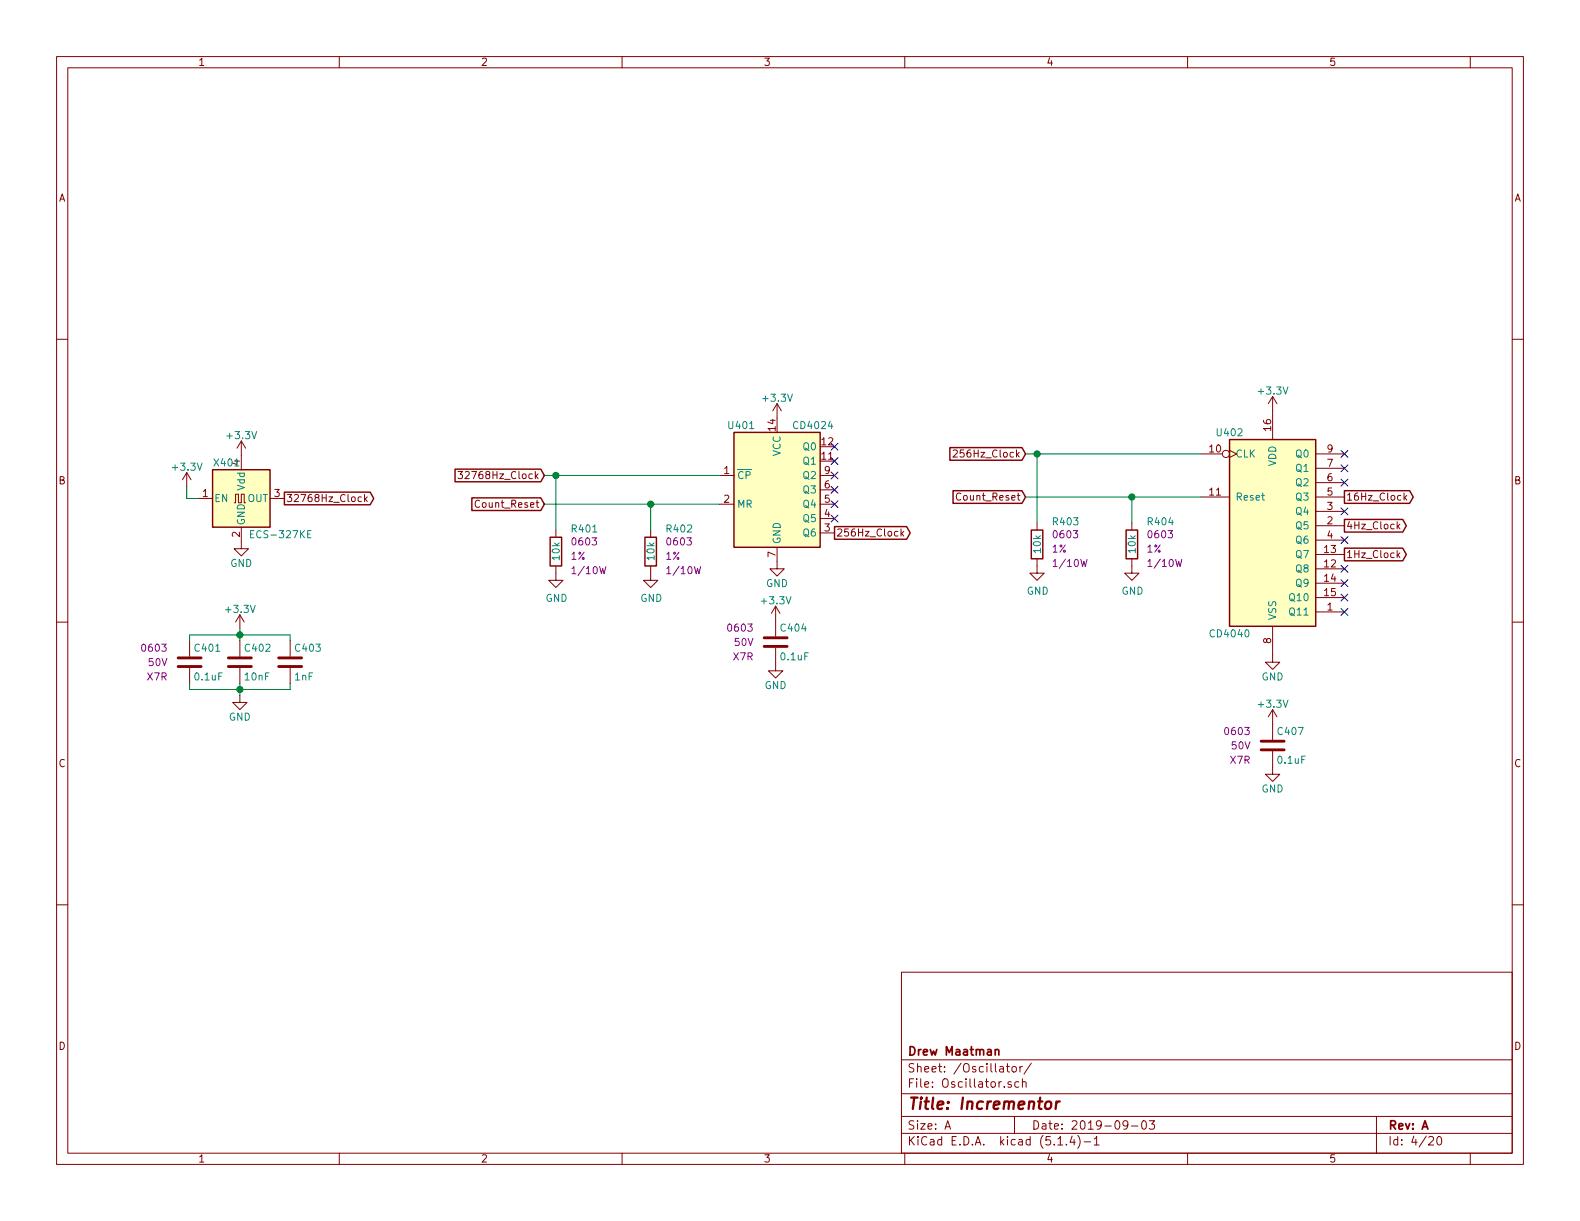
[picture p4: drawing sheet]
<svg xmlns="http://www.w3.org/2000/svg" width="279mm" height="216mm" viewBox="0 0 279 216" stroke-linecap="round" stroke-linejoin="round" font-family="sans-serif">
<g fill="none" stroke="#840000" stroke-width=".18">
<path d="M10 10h259.4v195.9h-259.4zM12 12h255.4v191.9h-255.4zM60 10v2M110 10v2M160 10v2M210 10v2M260 10v2M10 60h2M267.4 60h2M42.7 78l-.8 1.2M42.7 78v5.1M42.7 78l.7 1.2"/>
<path d="M137.4 71.4v2.5M137.4 71.4l-.7 1.2M137.4 71.4l.8 1.2M168.6 79.7l.5-.1 .2 .3-.1 .2-.7 .7h.8M217.4 79.6l1.3 .7-1.3 .6M225 70.1v7.6M225 70.1l-.7 1.3M225 70.1l.8 1.3M33 83.6l-.7 1.2M33 83.6v2.5M33 83.6l.8 1.2M35.1 88.1h2.5"/>
<path d="M41.4 88.9h.3v-1.5h.5v1.5h.5v-1.5h.5v1.5h.2M42.7 93.2v3.8h1.2l-1.2 1.3-1.3-1.3h1.3M47.8 88.1h2.5M63.9 87.9h-.3l-.3 .2 .1 .5h.5M64.5 87.4v1.3M64.6 88.2l.3 .5M64.9 87.9l-.4 .4M81 83.4h.8l-.4 .4 .3 .2 .1 .4-.3 .2-.5-.1M84.8 88.6a.6 .6 0 0 0-.8 .4 .6 .6 0 0 0 .6 .7l.2-.1M98.3 93.7v1.3M115.1 93.7v1.3M127.3 84.1h2.5"/>
<path d="M127.3 89.2h2.5M137.4 96.8v3.8h1.3l-1.3 1.3-1.3-1.3h1.3M145 84.1h2.6M145 89.2h2.6M145 94.2h2.6M145 91.7h2.6M145 86.6h2.6M159.3 93.5v1.3M159.4 94.3l.4 .5M159.8 94l-.5 .4M169.9 87.3a.6 .6 0 0 0-.8 .4 .6 .6 0 0 0 .5 .7l.3-.1M183.4 98.8v2.5h1.3l-1.3 1.3-1.3-1.3h1.3"/>
<path d="M183.4 92.5v1.2M200.2 98.8v2.5h1.2l-1.2 1.3-1.3-1.3h1.3M200.2 92.5v1.2M212.3 80.3h3.9M212.3 87.9h5.1M232.7 80.3h5M232.7 87.9h5M232.7 98h5M232.7 93h5M232.7 90.4h5M232.7 95.5h5M232.7 85.3h5"/>
<path d="M232.7 82.8h5M247.2 98.1l.3 .5M247.2 93l.3 .5M247.5 97.8l-.4 .4M247.5 92.7l-.4 .5M248.3 87.2v1.2M248.4 88l.4 .4M248.8 87.6l-.5 .5M10 110h2M33.5 113.3v2.8M33.5 118.1v2.8M42.4 108.7l-.7 1.3"/>
<path d="M42.4 108.7v2.6M42.4 113.3v2.8M42.4 118.1v2.8M42.4 108.7l.8 1.3M51.3 113.3v2.8M51.3 118.1v2.8M98.3 100.1v2.5h1.3l-1.3 1.3-1.3-1.3h1.3M115.1 100.1v2.5h1.2l-1.2 1.3-1.3-1.3h1.3M137.2 114.6v4h1.2l-1.2 1.3-1.3-1.3h1.3M137.2 107.2l-.8 1.3M137.2 107.2v5.3M137.2 107.2l.7 1.3"/>
<path d="M225 110.7v6.4h1.3l-1.3 1.3-1.2-1.3h1.2M232.7 108.2h5M232.7 100.6h5M232.7 103.1h5M232.7 105.7h5M267.4 110h2M42.4 122.9v1.3h1.3l-1.3 1.3-1.3-1.3h1.3M225 132.8v4.1h1.3l-1.3 1.3-1.2-1.3h1.2M225 125.5v5.3M225 125.5l-.7 1.2M225 125.5l.8 1.2M10 160h2"/>
<path d="M267.4 160h2M159.4 171.9h108v32h-108zM159.4 197.4h108M159.4 193.4h108M159.4 187.4h108M167.1 199.7l.5-1.5 .5 1.5M167.2 199.2h.8M178 188.6h.5M178.2 188.1v1.3l.3 .2M178.8 191.3a.37 .37 0 0 0-.6 .2l.1 .2 .5 .1 .1 .2-.2 .3-.5-.1M179 188.7l.2-.1 .5 .1v.7l-.2 .2-.5-.2zM179.4 197.4v3"/>
<path d="M180.2 191.3h-.5l-.2 .2 .1 .7h.6M180.4 188.6v1M180.8 191.4l.1-.1a.37 .37 0 0 1 .6 .2v.8M180.8 188.6l-.4 .2M180.8 190.8v1.5M182.4 188l-1.3 1.9M199.4 198.8l-.1 .2a.48 .48 0 0 1-.6 0v-.7a.48 .48 0 0 1 .6-.1l.1 .1a1.19 1.19 0 0 1-.2 1.3l-.5 .1M200.1 199.1h1.1M202 198.3l.4-.1a.94 .94 0 0 1 0 1.5 .82 .82 0 0 1-.4-1.4zM203.2 198.2h1l-.5 .6 .4 .1v.6l-.2 .2-.7-.2M243.4 197.4v6.5M60 203.9v2"/>
<path d="M110 203.9v2M159.4 200.4h108M160 203.9v2M187.1 202.5h.8M188.6 202.3v.2M189.6 200.9l-.4 1.1h.9M189.9 201.5v1M190.6 200.8a1.71 1.71 0 0 1 0 2.2M191.7 201.9h1.2M193.5 201.4l.4-.4v1.5M193.5 202.5h.9M210 203.9v2"/>
<path d="M252.7 201.1l.2-.1h.3l.3 .4-.9 1.1h.9M254.3 201h.3a.94 .94 0 0 1 0 1.5 .8 .8 0 0 1-.6-.7 .8 .8 0 0 1 .3-.8zM260 203.9v2"/>
<circle cx="216.8" cy="80.3" r=".63"/>
</g>
<path d="M185 194.9a.51 .51 0 0 1 .5-.2 .51 .51 0 0 1 .4 .4v.6a.56 .56 0 0 1-.6 .4 .56 .56 0 0 1-.5-.4zM186.8 194.8l-.1 1.3M187.4 194.8a.55 .55 0 0 0-.6 .3" fill="none" stroke="#840000" stroke-width=".41"/>
<path d="M176 185.7l.2-.1h.4v1M176 185.6v1" fill="none" stroke="#840000" stroke-width=".3"/>
<g fill="none" stroke="#840000" stroke-width=".25">
<path d="M129.8 76.5h15.2v20.3h-15.2zM168 79.1h12.7l.7 1.2-.7 1.1h-12.7zM217.4 77.7h15.3v33h-15.3zM37.6 83.1h10.2v10.1h-10.2zM50.3 87h15.2l.6 1.1-.6 1.2h-15.2zM80.5 83h15.1l.7 1.1-.7 1.1h-15.1zM83.4 88h12.2l.7 1.2-.7 1.1h-12.2zM97.3 95h2v5.1h-2zM114 95h2.1v5.1h-2.1zM147.6 93.1h12.7l.7 1.1-.7 1.2h-12.7zM168.5 86.8h12.2l.7 1.1-.7 1.1h-12.2zM182.4 93.7h2v5.1h-2z"/>
<path d="M199.1 93.7h2.1v5.1h-2.1zM237.7 96.9h10.4l.6 1.1-.6 1.2h-10.4zM237.7 91.8h10.4l.6 1.2-.6 1.1h-10.4zM237.7 86.8h11.6l.6 1.1-.6 1.1h-11.6z"/>
</g>
<g fill="#ffffc2" stroke="#ffffc2" stroke-width=".18">
<path d="M129.8 76.5h15.2v20.3h-15.2z"/>
<path d="M217.4 77.7h15.3v33h-15.3z"/>
<path d="M37.6 83.1h10.2v10.1h-10.2z"/>
</g>
<path d="M31.5 117.9h4.1M31.5 116.3h4.1M40.4 117.9h4M40.4 116.3h4M49.3 117.9h4M49.3 116.3h4M135.1 114.3h4.1M135.1 112.8h4.1M223 132.6h4.1M223 131.1h4.1" fill="none" stroke="#840000" stroke-width=".51"/>
<path d="M44.3 94.4h.4M44.9 93.8h-.6v1.3h.6M55 93.8h-.6v1.3h.6" fill="none" stroke="#008484" stroke-width=".18"/>
<g fill="none" stroke="#008400" stroke-width=".18">
<path d="M33 86.1v2h2.1M96.3 89.2h31M96.3 84.1h31M98.3 84.1v9.6M115.1 89.2v4.5M181.4 80.3h30.9M181.4 87.9h30.9M183.4 80.3v12.2M200.2 87.9v4.6M33.5 113.3v-1h17.8v1M42.4 111.3v2M33.5 120.9v1h17.8v-1"/>
<path d="M42.4 120.9v2"/>
</g>
<g fill="#008400" stroke="#008400" stroke-width=".25">
<circle cx="98.3" cy="84.1" r=".51"/>
<circle cx="42.4" cy="112.3" r=".51"/>
<circle cx="115.1" cy="89.2" r=".51"/>
<circle cx="183.4" cy="80.3" r=".51"/>
<circle cx="200.2" cy="87.9" r=".51"/>
<circle cx="42.4" cy="121.9" r=".51"/>
</g>
<g fill="none" stroke="#000084" stroke-width=".18">
<path d="M147 78.4l1.2 1.2M148.2 78.4l-1.2 1.2M237.1 79.7l1.3 1.2M238.4 79.7l-1.3 1.2M147 80.9l1.2 1.2M147 83.5l1.2 1.2M147 91.1l1.2 1.2M147 88.5l1.2 1.3M147 86l1.2 1.2M148.2 80.9l-1.2 1.2M148.2 83.5l-1.2 1.2M148.2 91.1l-1.2 1.2"/>
<path d="M148.2 88.5l-1.2 1.3M148.2 86l-1.2 1.2M237.1 100l1.3 1.2M237.1 94.9l1.3 1.2M237.1 89.8l1.3 1.2M237.1 84.7l1.3 1.3M237.1 82.2l1.3 1.2M238.4 100l-1.3 1.2M238.4 94.9l-1.3 1.2M238.4 89.8l-1.3 1.2M238.4 84.7l-1.3 1.3M238.4 82.2l-1.3 1.2"/>
<path d="M237.1 102.5l1.3 1.2M237.1 105.1l1.3 1.2M237.1 107.6l1.3 1.2M238.4 102.5l-1.3 1.2M238.4 105.1l-1.3 1.2M238.4 107.6l-1.3 1.2"/>
</g>
<text font-size="2.8" fill="#840000" x="160.4" y="196.2">Title: Incrementor</text>
<g font-size="2.1" fill="#840000">
<text x="160.4" y="189.6">Sheet: /Oscillator/</text>
<text x="160.4" y="186.6">Drew Maatman</text>
<text x="160.4" y="192.3">File: Oscillator.sch</text>
<text x="160.4" y="202.5">KiCad E.D.A. kicad (5.1.4)-1</text>
<text x="160.4" y="199.7">Size: A</text>
<text x="182.4" y="199.7">Date: 2019-09-03</text>
<text x="245.4" y="199.7">Rev: A</text>
<text x="245.4" y="202.5">Id: 4/20</text>
</g>
<g font-size="1.8" fill="#840000">
<text x="35" y="11.6">1</text>
<text x="85" y="11.6">2</text>
<text x="135" y="11.6">3</text>
<text x="185" y="11.6">4</text>
<text x="235" y="11.6">5</text>
<text x="10.4" y="35.6">A</text>
<text x="267.8" y="35.6">A</text>
<text x="137.2" y="76.1" transform="rotate(-90 137.2 76.1)">14</text>
<text x="224.8" y="76.1" transform="rotate(-90 224.8 76.1)">16</text>
<text x="128" y="83.8">1</text>
<text x="145.3" y="81.3">11</text>
<text x="145.3" y="78.7">12</text>
<text x="145.8" y="83.8">9</text>
<text x="169.6" y="80.9">256Hz_Clock</text>
<text x="213.9" y="80">10</text>
<text x="234.7" y="82.5">7</text>
<text x="234.7" y="80">9</text>
<text x="10.4" y="85.6">B</text>
<text x="35.8" y="87.9">1</text>
<text x="48.5" y="87.9">3</text>
<text x="50.5" y="88.8">32768Hz_Clock</text>
<text x="82.6" y="84.7">32768Hz_Clock</text>
<text x="84.6" y="89.8">Count_Reset</text>
<text x="128" y="88.9">2</text>
<text x="145.8" y="88.9">5</text>
<text x="145.8" y="86.4">6</text>
<text x="169.7" y="88.5">Count_Reset</text>
<text x="213.9" y="87.6">11</text>
<text x="234.7" y="87.6">5</text>
<text x="234.7" y="85.1">6</text>
<text x="238" y="88.5">16Hz_Clock</text>
<text x="267.8" y="85.6">B</text>
<text x="42.4" y="95" transform="rotate(-90 42.4 95)">2</text>
<text x="145.8" y="94">3</text>
<text x="145.8" y="91.4">4</text>
<text x="147.8" y="94.9">256Hz_Clock</text>
<text x="234.7" y="92.7">2</text>
<text x="234.7" y="90.2">3</text>
<text x="234.7" y="95.2">4</text>
<text x="238" y="93.6">4Hz_Clock</text>
<text x="137.2" y="98.5" transform="rotate(-90 137.2 98.5)">7</text>
<text x="234.2" y="100.3">12</text>
<text x="234.2" y="97.8">13</text>
<text x="238" y="98.7">1Hz_Clock</text>
<text x="234.2" y="102.9">14</text>
<text x="234.2" y="105.4">15</text>
<text x="234.7" y="107.9">1</text>
<text x="224.8" y="113.8" transform="rotate(-90 224.8 113.8)">8</text>
<text x="10.4" y="135.6">C</text>
<text x="267.8" y="135.6">C</text>
<text x="10.4" y="185.6">D</text>
<text x="267.8" y="185.6">D</text>
<text x="35" y="205.5">1</text>
<text x="85" y="205.5">2</text>
<text x="135" y="205.5">3</text>
<text x="185" y="205.5">4</text>
<text x="235" y="205.5">5</text>
</g>
<g font-size="1.8" fill="#008484">
<text x="135.1" y="71">+3.3V</text>
<text x="222.7" y="69.8">+3.3V</text>
<text x="40.3" y="77.6">+3.3V</text>
<text x="129" y="75.9">U401</text>
<text x="140.5" y="75.9">CD4024</text>
<text x="215.3" y="77.1">U402</text>
<text x="30.7" y="83.2">+3.3V</text>
<text x="38" y="82.5">X401</text>
<text x="42.4" y="82.3" transform="rotate(-90 42.4 82.3)">4</text>
<text x="138" y="80.7" transform="rotate(-90 138 80.7)">VCC</text>
<text x="142.2" y="82.2">Q1</text>
<text x="142.2" y="79.6">Q0</text>
<text x="218.4" y="80.9">CLK</text>
<text x="225.7" y="82.5" transform="rotate(-90 225.7 82.5)">VDD</text>
<text x="229.3" y="83.4">Q1</text>
<text x="229.3" y="80.9">Q0</text>
<text x="37.8" y="88.8">EN</text>
<text x="43.3" y="86.7" transform="rotate(-90 43.3 86.7)">Vdd</text>
<text x="43.8" y="88.8">OUT</text>
<text x="130.3" y="84.7">CP</text>
<text x="130.3" y="89.8">MR</text>
<text x="142.2" y="89.8">Q4</text>
<text x="142.2" y="87.2">Q3</text>
<text x="142.2" y="84.7">Q2</text>
<text x="218.4" y="88.5">Reset</text>
<text x="229.3" y="88.5">Q3</text>
<text x="229.3" y="86">Q2</text>
<text x="43.3" y="93" transform="rotate(-90 43.3 93)">GND</text>
<text x="44.8" y="95.2">ECS-327KE</text>
<text x="101.2" y="94.2">R401</text>
<text x="118" y="94.2">R402</text>
<text x="142.2" y="94.9">Q6</text>
<text x="142.2" y="92.3">Q5</text>
<text x="186.3" y="92.9">R403</text>
<text x="203.1" y="92.9">R404</text>
<text x="229.3" y="93.6">Q5</text>
<text x="229.3" y="91.1">Q4</text>
<text x="40.7" y="100.3">GND</text>
<text x="99" y="99" transform="rotate(-90 99 99)">10k</text>
<text x="115.7" y="99" transform="rotate(-90 115.7 99)">10k</text>
<text x="138" y="96.3" transform="rotate(-90 138 96.3)">GND</text>
<text x="184.1" y="97.7" transform="rotate(-90 184.1 97.7)">10k</text>
<text x="200.8" y="97.7" transform="rotate(-90 200.8 97.7)">10k</text>
<text x="229.3" y="101.2">Q8</text>
<text x="229.3" y="98.7">Q7</text>
<text x="229.3" y="96.1">Q6</text>
<text x="96.5" y="106.4">GND</text>
<text x="113.2" y="106.4">GND</text>
<text x="134.8" y="106.9">+3.3V</text>
<text x="135.5" y="103.8">GND</text>
<text x="181.6" y="105.2">GND</text>
<text x="198.3" y="105.2">GND</text>
<text x="228.3" y="106.3">Q10</text>
<text x="229.3" y="103.8">Q9</text>
<text x="40.1" y="108.4">+3.3V</text>
<text x="138.2" y="111.7">C404</text>
<text x="214.2" y="112.7">CD4040</text>
<text x="225.7" y="109.7" transform="rotate(-90 225.7 109.7)">VSS</text>
<text x="228.3" y="108.8">Q11</text>
<text x="34.6" y="115.2">C401</text>
<text x="43.5" y="115.2">C402</text>
<text x="52.3" y="115.2">C403</text>
<text x="138.2" y="116.8">0.1uF</text>
<text x="34.5" y="120.3">0.1uF</text>
<text x="43.4" y="120.3">10nF</text>
<text x="52.2" y="120.3">1nF</text>
<text x="135.2" y="121.8">GND</text>
<text x="222.7" y="125.1">+3.3V</text>
<text x="223.1" y="120.3">GND</text>
<text x="40.5" y="127.4">GND</text>
<text x="226.1" y="130">C407</text>
<text x="226.1" y="135.1">0.1uF</text>
<text x="223.1" y="140.1">GND</text>
</g>
<g font-size="1.8" fill="#840084">
<text x="186.5" y="95.2">0603</text>
<text x="203.2" y="95.2">0603</text>
<text x="101" y="99">1%</text>
<text x="101.4" y="96.4">0603</text>
<text x="101.6" y="101.5">1/10W</text>
<text x="117.7" y="99">1%</text>
<text x="118.1" y="96.4">0603</text>
<text x="118.3" y="101.5">1/10W</text>
<text x="186.1" y="97.7">1%</text>
<text x="186.7" y="100.3">1/10W</text>
<text x="202.8" y="97.7">1%</text>
<text x="203.4" y="100.3">1/10W</text>
<text x="128.9" y="111.7">0603</text>
<text x="25.3" y="115.2">0603</text>
<text x="26.3" y="117.8">50V</text>
<text x="129.7" y="116.8">X7R</text>
<text x="129.9" y="114.2">50V</text>
<text x="26.1" y="120.3">X7R</text>
<text x="216.8" y="130">0603</text>
<text x="217.6" y="135.1">X7R</text>
<text x="217.8" y="132.5">50V</text>
</g>
</svg>
